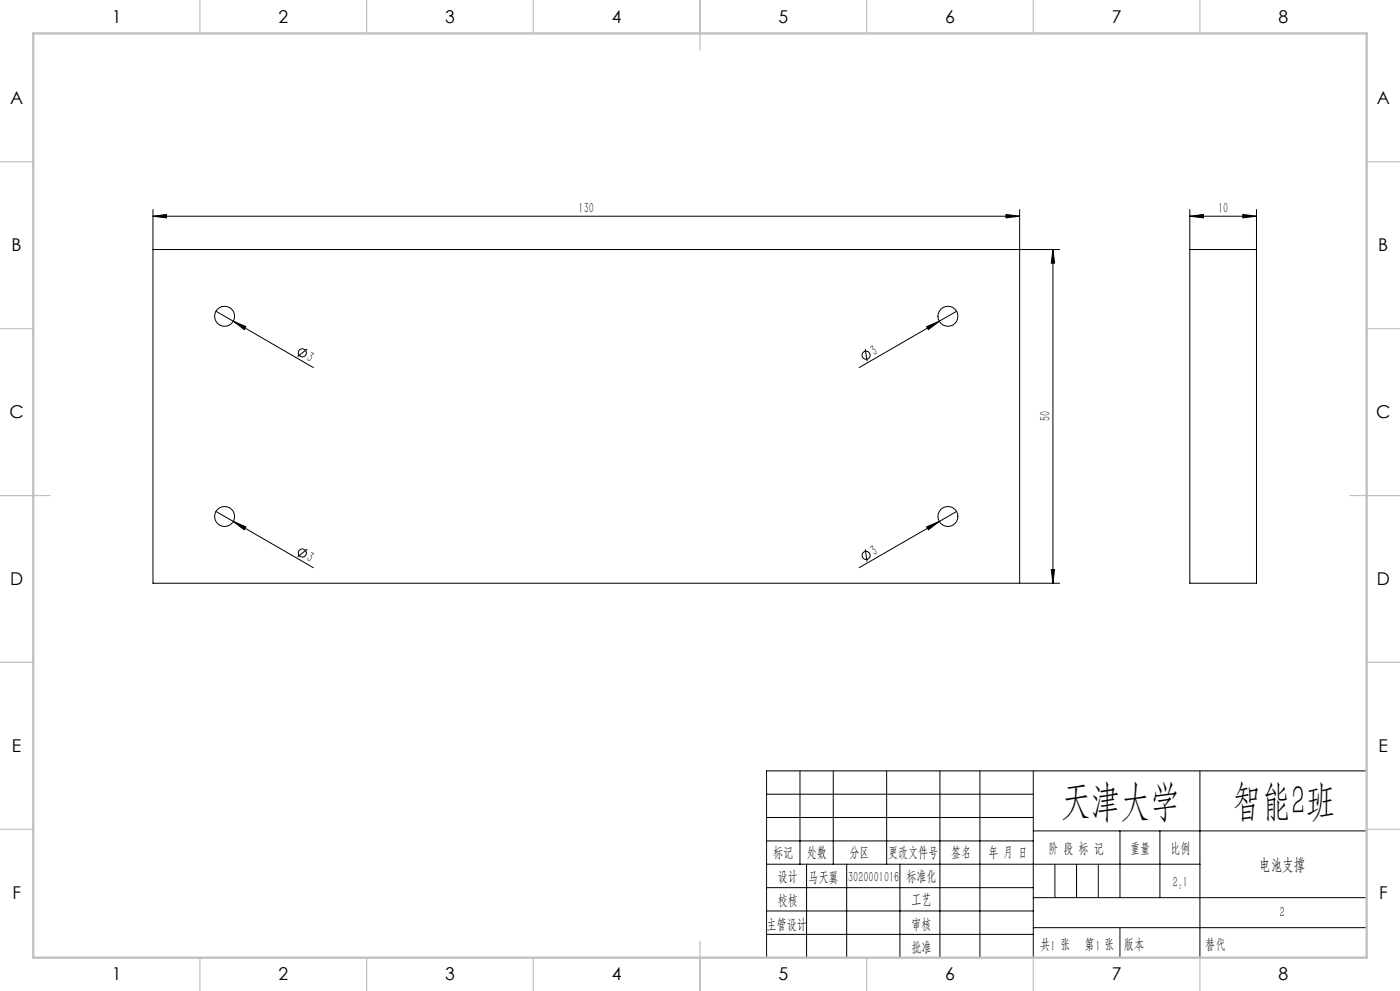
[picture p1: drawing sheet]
<svg xmlns="http://www.w3.org/2000/svg" width="420mm" height="297mm" viewBox="0 0 420 297" stroke-linecap="round" stroke-linejoin="round" font-family="sans-serif">
<g fill="none" stroke="#000" stroke-width=".3">
<path d="M45.9 64.8l4.1-.5v1zM45.9 62.8v112h272M45.9 64.8h260M45.9 74.8h272M301.8 64.3l4.1 .5-4.1 .5zM305.9 62.8v112M315.9 74.8v100M315.9 74.8l.5 4.1h-1zM356.9 64.8l4.1-.5v1zM356.9 64.8h20M356.9 62.8v112h20v-112M356.9 74.8h20"/>
<path d="M372.9 64.3l4 .5-4 .5zM64.8 93.3l5.2 3M70 96.3l3.8 1.6-.5 .9zM70 96.3l24 13.9M278 97.9l3.8-1.6-3.3 2.5zM281.8 96.3l-24.1 13.9M287 93.3l-5.2 3M92.2 104.6l-2.9 2.3M259.6 104.6l.5 3.7M64.8 153.3l5.2 3M70 156.3l3.8 1.6-.5 .9zM70 156.3l24 13.8"/>
<path d="M278 157.9l3.8-1.6-3.3 2.5zM281.8 156.3l-24.1 13.8M287 153.3l-5.2 3M92.2 164.6l-2.9 2.3M259.6 164.6l.5 3.7M315.4 170.7h1l-.5 4.1zM230 238h80M240 231v28M250 231v28M266 231v28M282 231v56M294 231v56"/>
<path d="M310 231v56M360 231v56M410 231h-180v56M230 245h80M230 252h80M230 259h130M242 259v28M254 259v28M270 259v28M310 249h100M336 249v20M348 249v20"/>
<path d="M230 266h80M230 273h80M310 269h100M310 278h100M230 280h80"/>
<circle cx="67.4" cy="94.8" r="3"/>
<circle cx="284.4" cy="94.8" r="3"/>
<circle cx="90.7" cy="105.7" r="1.22"/>
<circle cx="259.8" cy="106.4" r="1.22"/>
<circle cx="67.4" cy="154.8" r="3"/>
<circle cx="284.4" cy="154.8" r="2.99"/>
<circle cx="90.7" cy="165.7" r="1.21"/>
<circle cx="259.8" cy="166.4" r="1.22"/>
</g>
<path d="M316.5 259v10M323 259v10M329.5 259v10M336 278v9" fill="none" stroke="#0a0605" stroke-width=".3"/>
<g fill="none" stroke="#c0c0c0" stroke-width=".35">
<path d="M60 0v10M110 0v10M160 0v10M210 0v15M260 0v10M310 0v10M360 0v10M0 48.5h10M410 48.5h10M0 98.5h10M410 98.5h10M0 148.5h15"/>
<path d="M405 148.5h15M0 198.5h10M410 198.5h10M0 248.5h10M410 248.5h10M60 287v10M110 287v10M160 287v10M210 282v15M260 287v10M310 287v10M360 287v10"/>
</g>
<path d="M10 10h400v277h-400z" fill="none" stroke="#c0c0c0" stroke-width=".7"/>
<g fill="#000">
<path d="M70 96.3l3.8 1.6-.5 .9zM278 97.9l3.8-1.6-3.3 2.5zM70 156.3l3.8 1.6-.5 .9zM278 157.9l3.8-1.6-3.3 2.5z"/>
<path d="M301.8 64.3l4.1 .5-4.1 .5zM45.9 64.8l4.1-.5v1zM372.9 64.3l4 .5-4 .5zM356.9 64.8l4.1-.5v1z"/>
<path d="M315.4 170.7h1l-.5 4.1zM315.9 74.8l.5 4.1h-1z"/>
</g>
<g font-size="12.7">
<text x="318.3" y="244.4">天津大学</text>
<text x="369.6" y="244.4">智能2班</text>
</g>
<g font-size="5.3">
<text x="33.5" y="6.8">1</text>
<text x="83.5" y="6.8">2</text>
<text x="133.5" y="6.8">3</text>
<text x="183.5" y="6.8">4</text>
<text x="233.5" y="6.8">5</text>
<text x="283.5" y="6.8">6</text>
<text x="333.5" y="6.8">7</text>
<text x="383.5" y="6.8">8</text>
<text x="3" y="31.1">A</text>
<text x="413" y="31.1">A</text>
<text x="3.5" y="75.3">B</text>
<text x="413.5" y="75.3">B</text>
<text x="2.8" y="125.3">C</text>
<text x="412.8" y="125.3">C</text>
<text x="3" y="175.3">D</text>
<text x="413" y="175.3">D</text>
<text x="3.6" y="225.3">E</text>
<text x="413.6" y="225.3">E</text>
<text x="3.7" y="269.6">F</text>
<text x="413.7" y="269.6">F</text>
<text x="33.5" y="293.8">1</text>
<text x="83.5" y="293.8">2</text>
<text x="133.5" y="293.8">3</text>
<text x="183.5" y="293.8">4</text>
<text x="233.5" y="293.8">5</text>
<text x="283.5" y="293.8">6</text>
<text x="333.5" y="293.8">7</text>
<text x="383.5" y="293.8">8</text>
</g>
<text font-size="4.9" x="377.8" y="260.7">电池支撑</text>
<g font-size="4.4">
<text x="173.6" y="63.9">130</text>
<text x="365.4" y="63.9">10</text>
<text x="91.8" y="107.9" transform="rotate(30 91.8 107.9)">3</text>
<text x="262.2" y="106.6" transform="rotate(-30 262.2 106.6)">3</text>
<text x="315" y="126.3" transform="rotate(-90 315 126.3)">50</text>
<text x="91.8" y="167.9" transform="rotate(30 91.8 167.9)">3</text>
<text x="262.2" y="166.6" transform="rotate(-30 262.2 166.6)">3</text>
<text x="231.9" y="256.9">标记</text>
<text x="242.1" y="256.9">处数</text>
<text x="254.9" y="256.9">分区</text>
<text x="266.5" y="256.9">更改文件号</text>
<text x="285.4" y="256.9">签名</text>
<text x="296.5" y="256.9">年 月 日</text>
<text x="314.5" y="255.6">阶 段 标 记</text>
<text x="339" y="255.6">重量</text>
<text x="351.1" y="255.6">比例</text>
<text x="233.3" y="263.9">设计</text>
<text x="271.9" y="263.9">标准化</text>
<text x="242.5" y="264.3">马天翼</text>
<text x="254.4" y="264.3">3020001016</text>
<text x="351.8" y="265.7">2:1</text>
<text x="233.3" y="271.1">校核</text>
<text x="273.4" y="271">工艺</text>
<text x="383.9" y="274.9">2</text>
<text x="229.9" y="278.3">主管设计</text>
<text x="273.4" y="278.3">审核</text>
<text x="273.4" y="285.2">批准</text>
<text x="312.1" y="284.4">共 张</text>
<text x="315.2" y="284.9">1</text>
<text x="325.3" y="284.4">第 张</text>
<text x="328.7" y="284.9">1</text>
<text x="337.2" y="284.4">版本</text>
</g>
<text font-size="4.4" fill="#0a0605" x="361.6" y="284.4">替代</text>
</svg>
